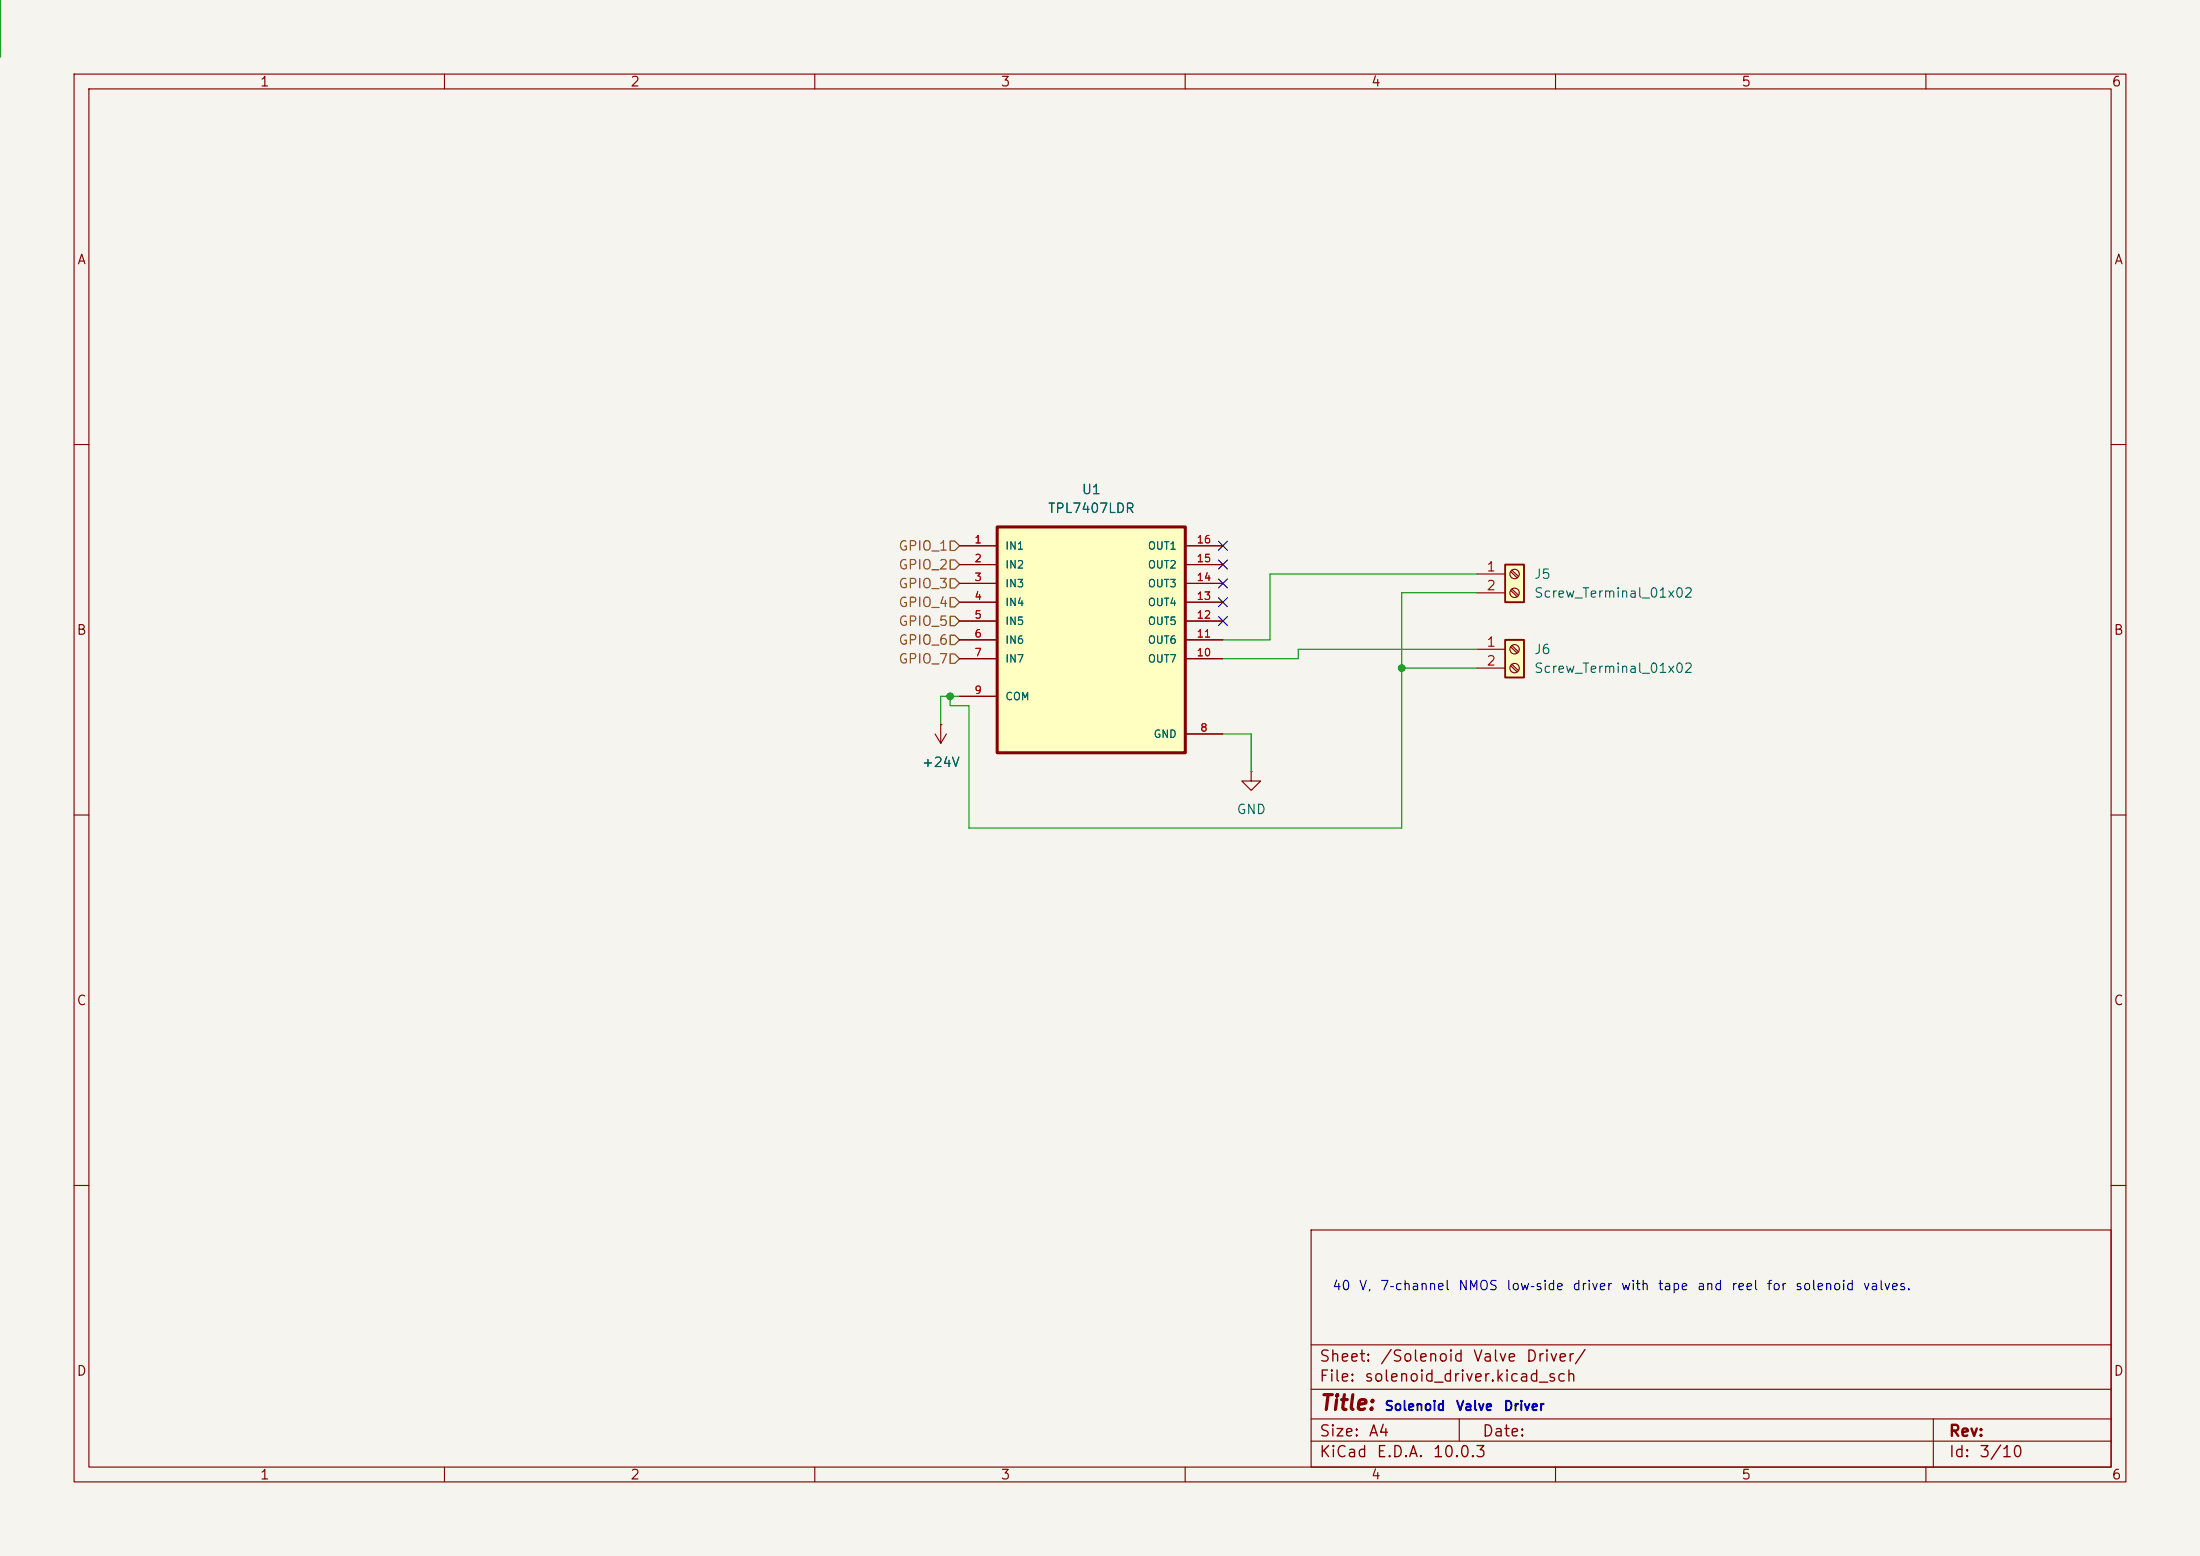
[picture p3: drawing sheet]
(kicad_sch
 (version 20260306)
 (generator "eeschema")
 (generator_version "10.0")
 (paper "A4")
 (lib_symbols
  (symbol "Connector:Screw_Terminal_01x02"
   (pin_names
    (offset 1.016) (hide yes)) (exclude_from_sim no) (in_bom yes) (on_board yes)
   (in_pos_files yes)
   (duplicate_pin_numbers_are_jumpers no)
   (property "Reference" "J" (at 0 2.54 0) (show_name no) (do_not_autoplace no) (effects (font (size 1.27 1.27))))
   (property "Value" "Screw_Terminal_01x02" (at 0 -5.08 0) (show_name no) (do_not_autoplace no) (effects (font (size 1.27 1.27))))
   (property "Footprint" "" (at 0 0 0) (show_name no) (do_not_autoplace no) (hide yes) (effects (font (size 1.27 1.27))))
   (property "Datasheet" "" (at 0 0 0) (show_name no) (do_not_autoplace no) (hide yes) (effects (font (size 1.27 1.27))))
   (property "Description" "Generic screw terminal, single row, 01x02, script generated (kicad-library-utils/schlib/autogen/connector/)" (at 0 0 0) (show_name no) (do_not_autoplace no) (hide yes) (effects (font (size 1.27 1.27))))
   (symbol "Screw_Terminal_01x02_1_1"
    (rectangle (start -1.27 1.27) (end 1.27 -3.81) (stroke (width 0.254) (type default)) (fill (type background)))
    (polyline (pts (xy -0.5334 0.3302) (xy 0.3302 -0.508)) (stroke (width 0.1524) (type default)) (fill (type none)))
    (polyline (pts (xy -0.5334 -2.2098) (xy 0.3302 -3.048)) (stroke (width 0.1524) (type default)) (fill (type none)))
    (polyline (pts (xy -0.3556 0.508) (xy 0.508 -0.3302)) (stroke (width 0.1524) (type default)) (fill (type none)))
    (polyline (pts (xy -0.3556 -2.032) (xy 0.508 -2.8702)) (stroke (width 0.1524) (type default)) (fill (type none)))
    (circle (center 0 0) (radius 0.635) (stroke (width 0.1524) (type default)) (fill (type none)))
    (circle (center 0 -2.54) (radius 0.635) (stroke (width 0.1524) (type default)) (fill (type none)))
    (pin passive line (at -5.08 0 0) (length 3.81) (name "Pin_1" (effects (font (size 1.27 1.27)))) (number "1" (effects (font (size 1.27 1.27)))))
    (pin passive line (at -5.08 -2.54 0) (length 3.81) (name "Pin_2" (effects (font (size 1.27 1.27)))) (number "2" (effects (font (size 1.27 1.27))))))
   (embedded_fonts no))
  (symbol "TPL7407LDR:TPL7407LDR"
   (pin_names
    (offset 1.016)) (exclude_from_sim no) (in_bom yes) (on_board yes)
   (in_pos_files yes)
   (duplicate_pin_numbers_are_jumpers no)
   (property "Reference" "U" (at -12.7 16.24 0) (show_name no) (do_not_autoplace no) (effects (font (size 1.27 1.27)) (justify left bottom)))
   (property "Value" "TPL7407LDR" (at -12.7 -19.24 0) (show_name no) (do_not_autoplace no) (effects (font (size 1.27 1.27)) (justify left bottom)))
   (property "Footprint" "TPL7407LDR:SOIC127P600X175-16N" (at 0 0 0) (show_name no) (do_not_autoplace no) (hide yes) (effects (font (size 1.27 1.27)) (justify bottom)))
   (property "Datasheet" "" (at 0 0 0) (show_name no) (do_not_autoplace no) (hide yes) (effects (font (size 1.27 1.27))))
   (property "Description" "40-V, 7-ch NMOS array low-side driver" (at 0 0 0) (show_name no) (do_not_autoplace no) (hide yes) (effects (font (size 1.27 1.27)) (justify bottom)))
   (property "MF" "Texas Instruments" (at 0 0 0) (show_name no) (do_not_autoplace no) (hide yes) (effects (font (size 1.27 1.27)) (justify bottom)))
   (property "Package" "SOIC-16 Texas Instruments" (at 0 0 0) (show_name no) (do_not_autoplace no) (hide yes) (effects (font (size 1.27 1.27)) (justify bottom)))
   (property "Price" "None" (at 0 0 0) (show_name no) (do_not_autoplace no) (hide yes) (effects (font (size 1.27 1.27)) (justify bottom)))
   (property "SnapEDA_Link" "https://www.snapeda.com/parts/TPL7407LDR/Texas+Instruments/view-part/?ref=snap" (at 0 0 0) (show_name no) (do_not_autoplace no) (hide yes) (effects (font (size 1.27 1.27)) (justify bottom)))
   (property "MP" "TPL7407LDR" (at 0 0 0) (show_name no) (do_not_autoplace no) (hide yes) (effects (font (size 1.27 1.27)) (justify bottom)))
   (property "Purchase-URL" "https://www.snapeda.com/api/url_track_click_mouser/?unipart_id=48350&manufacturer=Texas Instruments&part_name=TPL7407LDR&search_term=tpl7407" (at 0 0 0) (show_name no) (do_not_autoplace no) (hide yes) (effects (font (size 1.27 1.27)) (justify bottom)))
   (property "Availability" "In Stock" (at 0 0 0) (show_name no) (do_not_autoplace no) (hide yes) (effects (font (size 1.27 1.27)) (justify bottom)))
   (property "Check_prices" "https://www.snapeda.com/parts/TPL7407LDR/Texas+Instruments/view-part/?ref=eda" (at 0 0 0) (show_name no) (do_not_autoplace no) (hide yes) (effects (font (size 1.27 1.27)) (justify bottom)))
   (symbol "TPL7407LDR_0_0"
    (rectangle (start -12.7 -15.24) (end 12.7 15.24) (stroke (width 0.41) (type default)) (fill (type background)))
    (pin input line (at -17.78 12.7 0) (length 5.08) (name "IN1" (effects (font (size 1.016 1.016)))) (number "1" (effects (font (size 1.016 1.016)))))
    (pin input line (at -17.78 10.16 0) (length 5.08) (name "IN2" (effects (font (size 1.016 1.016)))) (number "2" (effects (font (size 1.016 1.016)))))
    (pin input line (at -17.78 7.62 0) (length 5.08) (name "IN3" (effects (font (size 1.016 1.016)))) (number "3" (effects (font (size 1.016 1.016)))))
    (pin input line (at -17.78 5.08 0) (length 5.08) (name "IN4" (effects (font (size 1.016 1.016)))) (number "4" (effects (font (size 1.016 1.016)))))
    (pin input line (at -17.78 2.54 0) (length 5.08) (name "IN5" (effects (font (size 1.016 1.016)))) (number "5" (effects (font (size 1.016 1.016)))))
    (pin input line (at -17.78 0 0) (length 5.08) (name "IN6" (effects (font (size 1.016 1.016)))) (number "6" (effects (font (size 1.016 1.016)))))
    (pin input line (at -17.78 -2.54 0) (length 5.08) (name "IN7" (effects (font (size 1.016 1.016)))) (number "7" (effects (font (size 1.016 1.016)))))
    (pin power_in line (at 17.78 -12.7 180) (length 5.08) (name "GND" (effects (font (size 1.016 1.016)))) (number "8" (effects (font (size 1.016 1.016)))))
    (pin bidirectional line (at -17.78 -7.62 0) (length 5.08) (name "COM" (effects (font (size 1.016 1.016)))) (number "9" (effects (font (size 1.016 1.016)))))
    (pin output line (at 17.78 -2.54 180) (length 5.08) (name "OUT7" (effects (font (size 1.016 1.016)))) (number "10" (effects (font (size 1.016 1.016)))))
    (pin output line (at 17.78 0 180) (length 5.08) (name "OUT6" (effects (font (size 1.016 1.016)))) (number "11" (effects (font (size 1.016 1.016)))))
    (pin output line (at 17.78 2.54 180) (length 5.08) (name "OUT5" (effects (font (size 1.016 1.016)))) (number "12" (effects (font (size 1.016 1.016)))))
    (pin output line (at 17.78 5.08 180) (length 5.08) (name "OUT4" (effects (font (size 1.016 1.016)))) (number "13" (effects (font (size 1.016 1.016)))))
    (pin output line (at 17.78 7.62 180) (length 5.08) (name "OUT3" (effects (font (size 1.016 1.016)))) (number "14" (effects (font (size 1.016 1.016)))))
    (pin output line (at 17.78 10.16 180) (length 5.08) (name "OUT2" (effects (font (size 1.016 1.016)))) (number "15" (effects (font (size 1.016 1.016)))))
    (pin output line (at 17.78 12.7 180) (length 5.08) (name "OUT1" (effects (font (size 1.016 1.016)))) (number "16" (effects (font (size 1.016 1.016))))))
   (embedded_fonts no))
  (symbol "power:+24V"
   (power global)
   (pin_numbers (hide yes))
   (pin_names
    (offset 0) (hide yes)) (exclude_from_sim no) (in_bom yes) (on_board yes)
   (in_pos_files yes)
   (duplicate_pin_numbers_are_jumpers no)
   (property "Reference" "#PWR" (at 0 -3.81 0) (show_name no) (do_not_autoplace no) (hide yes) (effects (font (size 1.27 1.27))))
   (property "Value" "+24V" (at 0 3.556 0) (show_name no) (do_not_autoplace no) (effects (font (size 1.27 1.27))))
   (property "Footprint" "" (at 0 0 0) (show_name no) (do_not_autoplace no) (hide yes) (effects (font (size 1.27 1.27))))
   (property "Datasheet" "" (at 0 0 0) (show_name no) (do_not_autoplace no) (hide yes) (effects (font (size 1.27 1.27))))
   (property "Description" "Power symbol creates a global label with name \"+24V\"" (at 0 0 0) (show_name no) (do_not_autoplace no) (hide yes) (effects (font (size 1.27 1.27))))
   (symbol "+24V_0_1"
    (polyline (pts (xy -0.762 1.27) (xy 0 2.54)) (stroke (width 0) (type default)) (fill (type none)))
    (polyline (pts (xy 0 2.54) (xy 0.762 1.27)) (stroke (width 0) (type default)) (fill (type none)))
    (polyline (pts (xy 0 0) (xy 0 2.54)) (stroke (width 0) (type default)) (fill (type none))))
   (symbol "+24V_1_1"
    (pin power_in line (at 0 0 90) (length 0) (name "" (effects (font (size 1.27 1.27)))) (number "1" (effects (font (size 1.27 1.27))))))
   (embedded_fonts no))
  (symbol "power:GND"
   (power global)
   (pin_numbers (hide yes))
   (pin_names
    (offset 0) (hide yes)) (exclude_from_sim no) (in_bom yes) (on_board yes)
   (in_pos_files yes)
   (duplicate_pin_numbers_are_jumpers no)
   (property "Reference" "#PWR" (at 0 -6.35 0) (show_name no) (do_not_autoplace no) (hide yes) (effects (font (size 1.27 1.27))))
   (property "Value" "GND" (at 0 -3.81 0) (show_name no) (do_not_autoplace no) (effects (font (size 1.27 1.27))))
   (property "Footprint" "" (at 0 0 0) (show_name no) (do_not_autoplace no) (hide yes) (effects (font (size 1.27 1.27))))
   (property "Datasheet" "" (at 0 0 0) (show_name no) (do_not_autoplace no) (hide yes) (effects (font (size 1.27 1.27))))
   (property "Description" "Power symbol creates a global label with name \"GND\" , ground" (at 0 0 0) (show_name no) (do_not_autoplace no) (hide yes) (effects (font (size 1.27 1.27))))
   (symbol "GND_0_1"
    (polyline (pts (xy 0 0) (xy 0 -1.27) (xy 1.27 -1.27) (xy 0 -2.54) (xy -1.27 -1.27) (xy 0 -1.27)) (stroke (width 0) (type default)) (fill (type none))))
   (symbol "GND_1_1"
    (pin power_in line (at 0 0 270) (length 0) (name "" (effects (font (size 1.27 1.27)))) (number "1" (effects (font (size 1.27 1.27))))))
   (embedded_fonts no)))
 (text "Solenoid Valve Driver"
  (exclude_from_sim no)
  (at 197.358 189.992 0)
  (effects (font (size 1.27 1.27) (thickness 0.254)
    (bold yes))))
 (text "40 V, 7‑channel NMOS low‑side driver with tape and reel for solenoid valves. "
  (exclude_from_sim no)
  (at 218.186 173.736 0)
  (effects (font (size 1.27 1.27))))
 (junction
  (at 128.27 93.98)
  (diameter 0)
  (color 0 0 0 0))
 (junction
  (at 189.23 90.17)
  (diameter 0)
  (color 0 0 0 0))
 (no_connect
  (at 165.1 73.66))
 (no_connect
  (at 165.1 78.74))
 (no_connect
  (at 165.1 76.2))
 (no_connect
  (at 165.1 81.28))
 (no_connect
  (at 165.1 83.82))
 (wire
  (pts (xy 189.23 90.17) (xy 189.23 80.01))
  (stroke (width 0) (type default)))
 (wire
  (pts (xy 189.23 80.01) (xy 199.39 80.01))
  (stroke (width 0) (type default)))
 (wire
  (pts (xy 130.81 111.76) (xy 130.81 95.25))
  (stroke (width 0) (type default)))
 (wire
  (pts (xy 189.23 111.76) (xy 189.23 90.17))
  (stroke (width 0) (type default)))
 (wire
  (pts (xy 189.23 111.76) (xy 130.81 111.76))
  (stroke (width 0) (type default)))
 (wire
  (pts (xy 129.54 93.98) (xy 128.27 93.98))
  (stroke (width 0) (type default)))
 (wire
  (pts (xy 165.1 88.9) (xy 175.26 88.9))
  (stroke (width 0) (type default)))
 (wire
  (pts (xy 171.45 77.47) (xy 199.39 77.47))
  (stroke (width 0) (type default)))
 (wire
  (pts (xy 189.23 90.17) (xy 199.39 90.17))
  (stroke (width 0) (type default)))
 (wire
  (pts (xy 165.1 86.36) (xy 171.45 86.36))
  (stroke (width 0) (type default)))
 (wire
  (pts (xy 165.1 99.06) (xy 168.91 99.06))
  (stroke (width 0) (type default)))
 (wire
  (pts (xy 171.45 86.36) (xy 171.45 77.47))
  (stroke (width 0) (type default)))
 (wire
  (pts (xy 175.26 88.9) (xy 175.26 87.63))
  (stroke (width 0) (type default)))
 (wire
  (pts (xy 128.27 95.25) (xy 128.27 93.98))
  (stroke (width 0) (type default)))
 (wire
  (pts (xy 175.26 87.63) (xy 199.39 87.63))
  (stroke (width 0) (type default)))
 (wire
  (pts (xy 128.27 93.98) (xy 127 93.98))
  (stroke (width 0) (type default)))
 (wire
  (pts (xy 127 93.98) (xy 127 97.79))
  (stroke (width 0) (type default)))
 (wire
  (pts (xy 168.91 99.06) (xy 168.91 104.14))
  (stroke (width 0) (type default)))
 (wire
  (pts (xy 0.0762 0.0762) (xy 0.0762 7.6962))
  (stroke (width 0) (type default)))
 (wire
  (pts (xy 130.81 95.25) (xy 128.27 95.25))
  (stroke (width 0) (type default)))
 (hierarchical_label "GPIO_7"
  (shape input)
  (at 129.54 88.9 180)
  (effects (font (size 1.27 1.27) (thickness 0.1588)) (justify right)))
 (hierarchical_label "GPIO_3"
  (shape input)
  (at 129.54 78.74 180)
  (effects (font (size 1.27 1.27) (thickness 0.1588)) (justify right)))
 (hierarchical_label "GPIO_6"
  (shape input)
  (at 129.54 86.36 180)
  (effects (font (size 1.27 1.27) (thickness 0.1588)) (justify right)))
 (hierarchical_label "GPIO_4"
  (shape input)
  (at 129.54 81.28 180)
  (effects (font (size 1.27 1.27) (thickness 0.1588)) (justify right)))
 (hierarchical_label "GPIO_1"
  (shape input)
  (at 129.54 73.66 180)
  (effects (font (size 1.27 1.27) (thickness 0.1588)) (justify right)))
 (hierarchical_label "GPIO_5"
  (shape input)
  (at 129.54 83.82 180)
  (effects (font (size 1.27 1.27) (thickness 0.1588)) (justify right)))
 (hierarchical_label "GPIO_2"
  (shape input)
  (at 129.54 76.2 180)
  (effects (font (size 1.27 1.27) (thickness 0.1588)) (justify right)))
 (symbol
  (lib_id "power:GND")
  (at 168.91 104.14 0)
  (unit 1)
  (body_style 1)
  (exclude_from_sim no)
  (in_bom yes)
  (on_board yes)
  (in_pos_files yes)
  (dnp no)
  (fields_autoplaced yes)
  (property "Reference" "#PWR03" (at 168.91 110.49 0) (hide yes) (show_name no) (do_not_autoplace no) (effects (font (size 1.27 1.27))))
  (property "Value" "GND" (at 168.91 109.22 0) (show_name no) (do_not_autoplace no) (effects (font (size 1.27 1.27))))
  (property "Footprint" "" (at 168.91 104.14 0) (hide yes) (show_name no) (do_not_autoplace no) (effects (font (size 1.27 1.27))))
  (property "Datasheet" "" (at 168.91 104.14 0) (hide yes) (show_name no) (do_not_autoplace no) (effects (font (size 1.27 1.27))))
  (property "Description" "Power symbol creates a global label with name \"GND\" , ground" (at 168.91 104.14 0) (hide yes) (show_name no) (do_not_autoplace no) (effects (font (size 1.27 1.27))))
  (pin "1"))
 (symbol
  (lib_id "Connector:Screw_Terminal_01x02")
  (at 204.47 77.47 0)
  (unit 1)
  (body_style 1)
  (exclude_from_sim no)
  (in_bom yes)
  (on_board yes)
  (in_pos_files yes)
  (dnp no)
  (fields_autoplaced yes)
  (property "Reference" "J5" (at 207.01 77.4699 0) (show_name no) (do_not_autoplace no) (effects (font (size 1.27 1.27)) (justify left)))
  (property "Value" "Screw_Terminal_01x02" (at 207.01 80.0099 0) (show_name no) (do_not_autoplace no) (effects (font (size 1.27 1.27)) (justify left)))
  (property "Footprint" "TerminalBlock_Phoenix:TerminalBlock_Phoenix_MKDS-1,5-2-5.08_1x02_P5.08mm_Horizontal" (at 204.47 77.47 0) (hide yes) (show_name no) (do_not_autoplace no) (effects (font (size 1.27 1.27))))
  (property "Datasheet" "" (at 204.47 77.47 0) (hide yes) (show_name no) (do_not_autoplace no) (effects (font (size 1.27 1.27))))
  (property "Description" "Generic screw terminal, single row, 01x02, script generated (kicad-library-utils/schlib/autogen/connector/)" (at 204.47 77.47 0) (hide yes) (show_name no) (do_not_autoplace no) (effects (font (size 1.27 1.27))))
  (pin "1")
  (pin "2"))
 (symbol
  (lib_id "TPL7407LDR:TPL7407LDR")
  (at 147.32 86.36 0)
  (unit 1)
  (body_style 1)
  (exclude_from_sim no)
  (in_bom yes)
  (on_board yes)
  (in_pos_files yes)
  (dnp no)
  (fields_autoplaced yes)
  (property "Reference" "U1" (at 147.32 66.04 0) (show_name no) (do_not_autoplace no) (effects (font (size 1.27 1.27))))
  (property "Value" "TPL7407LDR" (at 147.32 68.58 0) (show_name no) (do_not_autoplace no) (effects (font (size 1.27 1.27))))
  (property "Footprint" "TPL7407LDR:SOIC127P600X175-16N" (at 147.32 86.36 0) (hide yes) (show_name no) (do_not_autoplace no) (effects (font (size 1.27 1.27)) (justify bottom)))
  (property "Datasheet" "" (at 147.32 86.36 0) (hide yes) (show_name no) (do_not_autoplace no) (effects (font (size 1.27 1.27))))
  (property "Description" "40-V, 7-ch NMOS array low-side driver" (at 147.32 86.36 0) (hide yes) (show_name no) (do_not_autoplace no) (effects (font (size 1.27 1.27)) (justify bottom)))
  (property "MF" "Texas Instruments" (at 147.32 86.36 0) (hide yes) (show_name no) (do_not_autoplace no) (effects (font (size 1.27 1.27)) (justify bottom)))
  (property "Package" "SOIC-16 Texas Instruments" (at 147.32 86.36 0) (hide yes) (show_name no) (do_not_autoplace no) (effects (font (size 1.27 1.27)) (justify bottom)))
  (property "Price" "None" (at 147.32 86.36 0) (hide yes) (show_name no) (do_not_autoplace no) (effects (font (size 1.27 1.27)) (justify bottom)))
  (property "SnapEDA_Link" "https://www.snapeda.com/parts/TPL7407LDR/Texas+Instruments/view-part/?ref=snap" (at 147.32 86.36 0) (hide yes) (show_name no) (do_not_autoplace no) (effects (font (size 1.27 1.27)) (justify bottom)))
  (property "MP" "TPL7407LDR" (at 147.32 86.36 0) (hide yes) (show_name no) (do_not_autoplace no) (effects (font (size 1.27 1.27)) (justify bottom)))
  (property "Purchase-URL" "https://www.snapeda.com/api/url_track_click_mouser/?unipart_id=48350&manufacturer=Texas Instruments&part_name=TPL7407LDR&search_term=tpl7407" (at 147.32 86.36 0) (hide yes) (show_name no) (do_not_autoplace no) (effects (font (size 1.27 1.27)) (justify bottom)))
  (property "Availability" "In Stock" (at 147.32 86.36 0) (hide yes) (show_name no) (do_not_autoplace no) (effects (font (size 1.27 1.27)) (justify bottom)))
  (property "Check_prices" "https://www.snapeda.com/parts/TPL7407LDR/Texas+Instruments/view-part/?ref=eda" (at 147.32 86.36 0) (hide yes) (show_name no) (do_not_autoplace no) (effects (font (size 1.27 1.27)) (justify bottom)))
  (pin "5")
  (pin "12")
  (pin "11")
  (pin "3")
  (pin "14")
  (pin "13")
  (pin "1")
  (pin "8")
  (pin "16")
  (pin "4")
  (pin "7")
  (pin "15")
  (pin "2")
  (pin "6")
  (pin "9")
  (pin "10"))
 (symbol
  (lib_id "power:+24V")
  (at 127 97.79 180)
  (unit 1)
  (body_style 1)
  (exclude_from_sim no)
  (in_bom yes)
  (on_board yes)
  (in_pos_files yes)
  (dnp no)
  (fields_autoplaced yes)
  (property "Reference" "#PWR04" (at 127 93.98 0) (hide yes) (show_name no) (do_not_autoplace no) (effects (font (size 1.27 1.27))))
  (property "Value" "+24V" (at 127 102.87 0) (show_name no) (do_not_autoplace no) (effects (font (size 1.27 1.27))))
  (property "Footprint" "" (at 127 97.79 0) (hide yes) (show_name no) (do_not_autoplace no) (effects (font (size 1.27 1.27))))
  (property "Datasheet" "" (at 127 97.79 0) (hide yes) (show_name no) (do_not_autoplace no) (effects (font (size 1.27 1.27))))
  (property "Description" "Power symbol creates a global label with name \"+24V\"" (at 127 97.79 0) (hide yes) (show_name no) (do_not_autoplace no) (effects (font (size 1.27 1.27))))
  (pin "1"))
 (symbol
  (lib_id "Connector:Screw_Terminal_01x02")
  (at 204.47 87.63 0)
  (unit 1)
  (body_style 1)
  (exclude_from_sim no)
  (in_bom yes)
  (on_board yes)
  (in_pos_files yes)
  (dnp no)
  (fields_autoplaced yes)
  (property "Reference" "J6" (at 207.01 87.6299 0) (show_name no) (do_not_autoplace no) (effects (font (size 1.27 1.27)) (justify left)))
  (property "Value" "Screw_Terminal_01x02" (at 207.01 90.1699 0) (show_name no) (do_not_autoplace no) (effects (font (size 1.27 1.27)) (justify left)))
  (property "Footprint" "TerminalBlock_Phoenix:TerminalBlock_Phoenix_MKDS-1,5-2-5.08_1x02_P5.08mm_Horizontal" (at 204.47 87.63 0) (hide yes) (show_name no) (do_not_autoplace no) (effects (font (size 1.27 1.27))))
  (property "Datasheet" "" (at 204.47 87.63 0) (hide yes) (show_name no) (do_not_autoplace no) (effects (font (size 1.27 1.27))))
  (property "Description" "Generic screw terminal, single row, 01x02, script generated (kicad-library-utils/schlib/autogen/connector/)" (at 204.47 87.63 0) (hide yes) (show_name no) (do_not_autoplace no) (effects (font (size 1.27 1.27))))
  (pin "1")
  (pin "2")))
